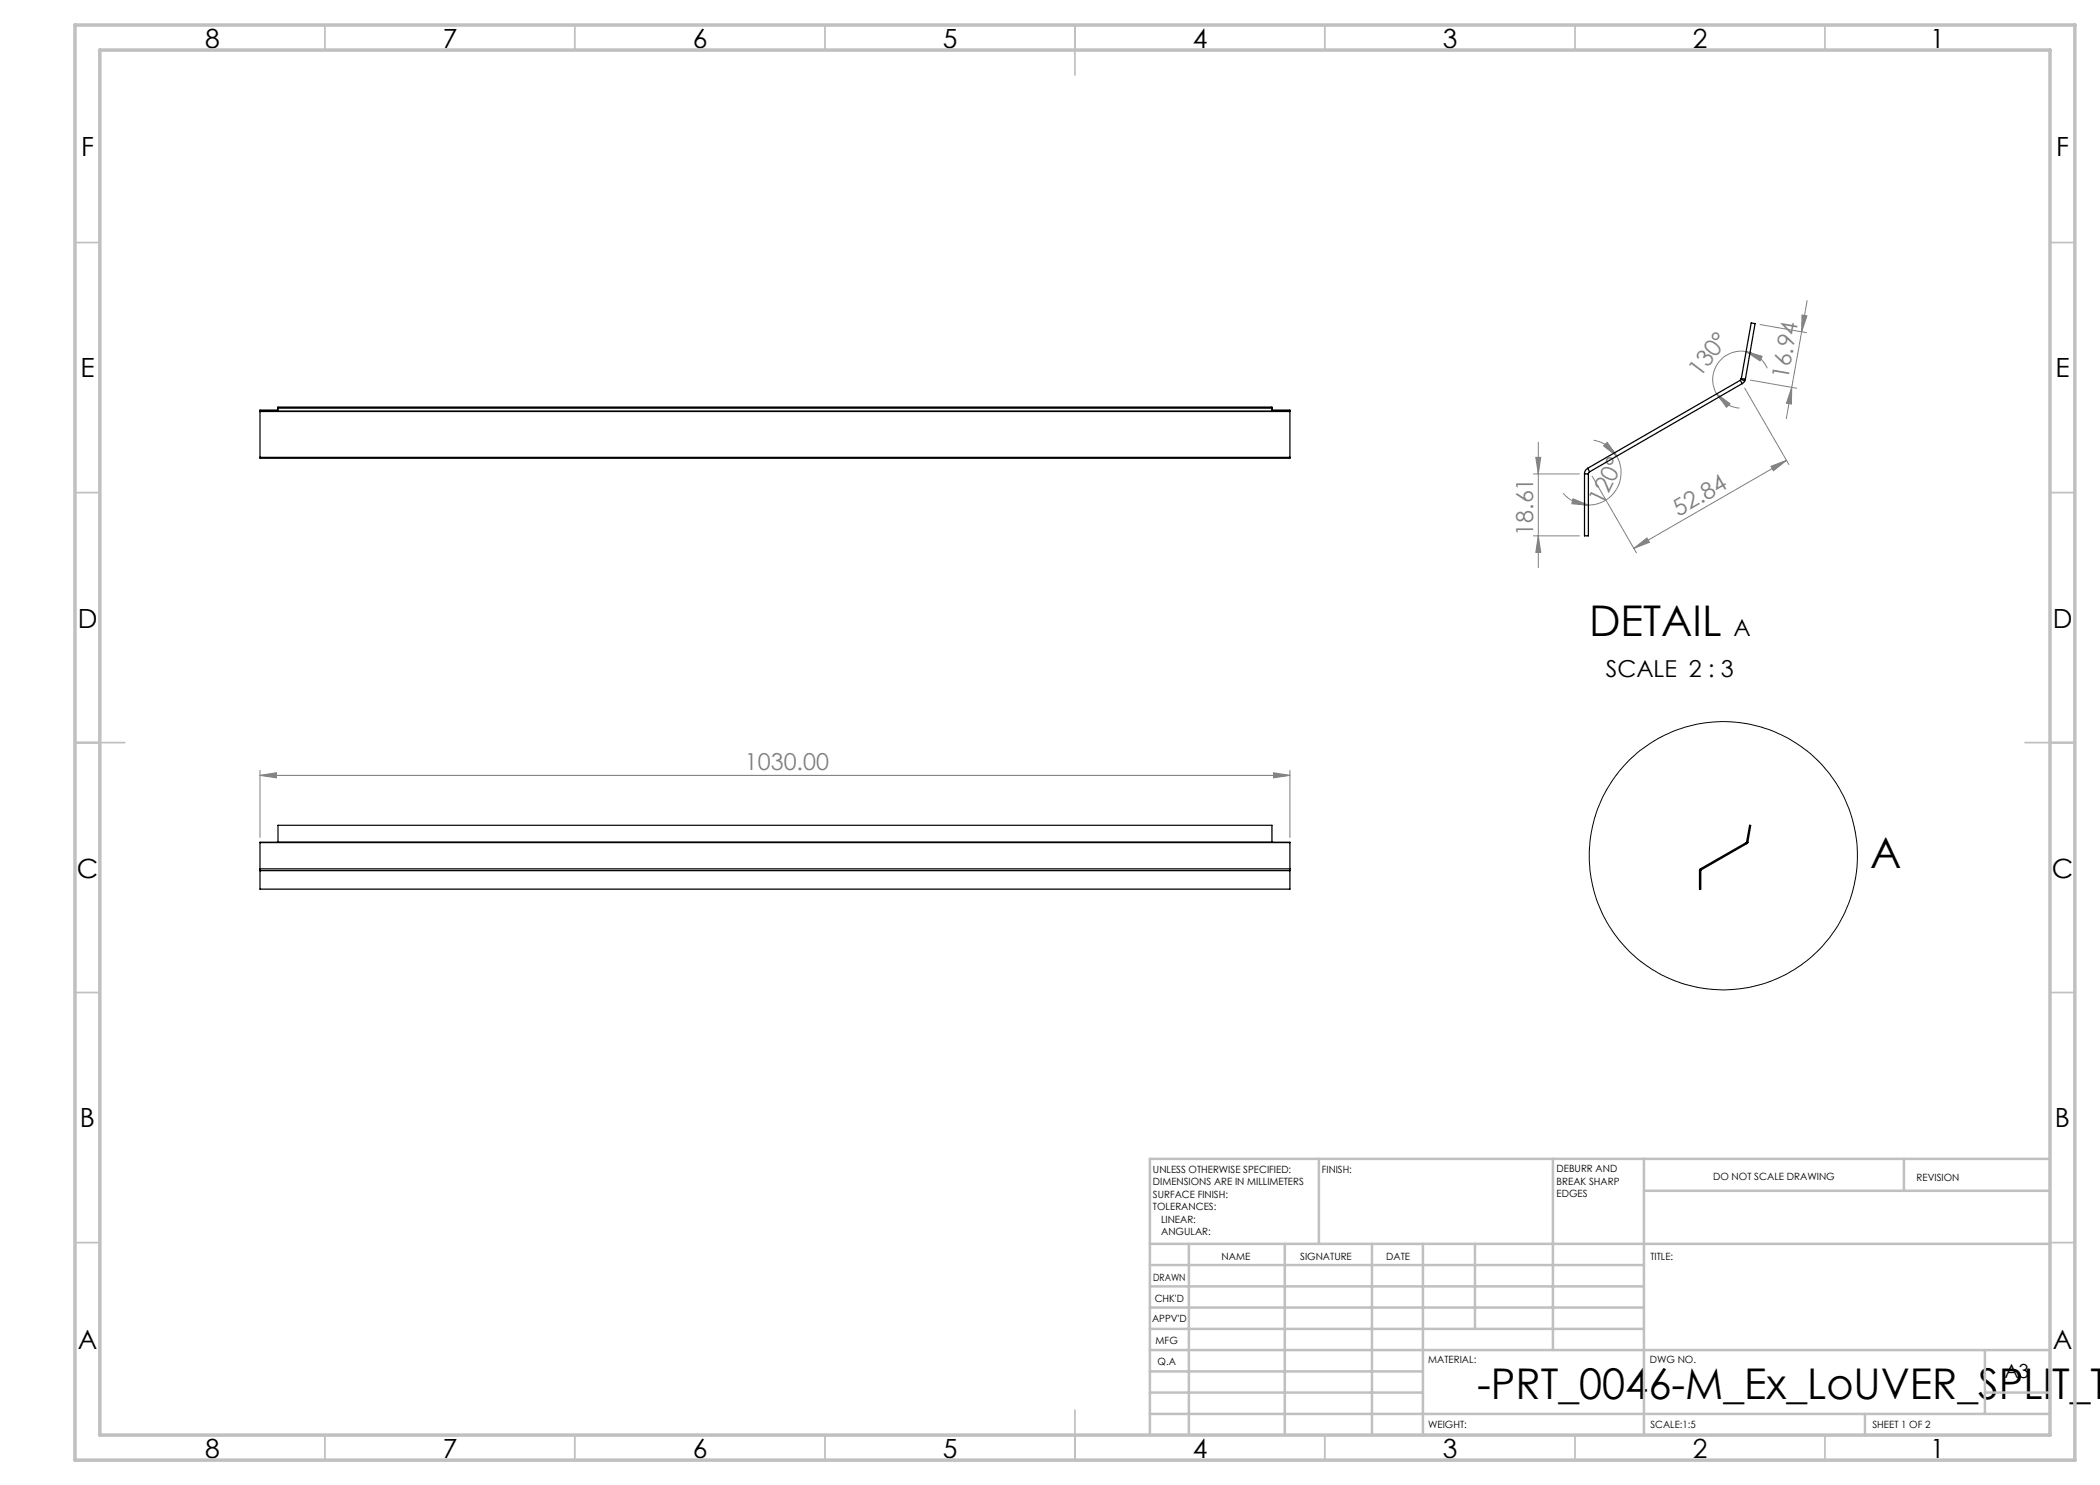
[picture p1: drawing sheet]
<svg xmlns="http://www.w3.org/2000/svg" width="420mm" height="297mm" viewBox="0 0 420 297" stroke-linecap="round" stroke-linejoin="round" font-family="sans-serif">
<circle cx="344.7" cy="171.1" r="26.8" fill="none" stroke="#000" stroke-width=".2"/>
<g fill="none" stroke="#808080" stroke-width=".2">
<path d="M343.3 78.8l2.7 1.9-.7 .8zM343.3 78.8a5.6 5.6 0 0 0 4.6 2.8M348.9 77.6l8.9 15.3M349.2 70.3l3.2 1-.4 .9zM349.2 70.3a5.7 5.7 0 0 0-5.6 2.4 5.7 5.7 0 0 0-.3 6.1M349.2 70.3a5.7 5.7 0 0 1 4.2 3.4M350.1 76l9.2 1.6M352 64.9l9.3 1.6M358.4 77.5l-1.1 6.2M358.4 77.5l-.1 3.3-1-.2zM360.3 66.4l-1.9 11.1M360.4 63l1 .2-1.1 3.2z"/>
<path d="M361.4 60.1l-1.1 6.3M306.7 94.8h9.2M307.2 91.5h1l-.5 3.3zM307.7 88.4v25.1M312.6 98.6a6.7 6.7 0 0 0 5.1 2.4M314.6 99.8l3.1 1.2-3.3-.3zM318.4 95.2l8.9 15.4M318.7 88a6.5 6.5 0 0 1 4.7 3.2M320.7 89.2l.8-.7 1.9 2.7zM323.4 91.2a6.6 6.6 0 0 1-5.7 9.8M354.2 93.3l3.1-1.2-2.6 2.1zM357.3 92.1l-30.5 17.6"/>
<path d="M306.7 107.2h9.2M307.7 107.2l.5 3.3h-1zM326.8 109.7l2.6-2.1 .5 .9zM52 155.1l3.3-.6v1.1zM52 154.1v13.4M52 155.1h206M254.7 154.5l3.3 .6-3.3 .5zM258 154.1v13.4"/>
</g>
<g fill="none" stroke="#c0c0c0" stroke-width=".35">
<path d="M65 5v5M115 5v5M165 5v5M215 5v10M265 5v5M315 5v5M365 5v5M15 48.5h5M410 48.5h5M15 98.5h5M410 98.5h5M15 148.5h10"/>
<path d="M405 148.5h10M15 198.5h5M410 198.5h5M15 248.5h5M410 248.5h5M65 287v5M115 287v5M165 287v5M215 282v10M265 287v5M315 287v5M365 287v5"/>
</g>
<g fill="none" stroke="#c0c0c0" stroke-width=".5">
<path d="M263.8 231.8v17M310.6 231.8v38.2M328.8 231.8v55.2M328.8 238.2h81.2M380.8 231.8v6.4M410 231.8h-180v55.2M230 248.8h180M230 257.3h98.8M230 253h98.8M237.8 248.8v38.2M257 248.8v38.2M274.4 248.8v38.2"/>
<path d="M284.6 248.8v38.2M295 248.8v17M230 265.8h98.8M230 261.5h98.8M230 278.5h54.6M230 274.3h54.6M230 270h180M397 278.5h13M397 270v12.8M230 282.8h180M373 282.8v4.2"/>
</g>
<path d="M15 5h400v287h-400zM20 10h390v277h-390z" fill="none" stroke="#c0c0c0" stroke-width=".7"/>
<g fill="#808080">
<path d="M52 155.1l3.3-.6v1.1zM254.7 154.5l3.3 .6-3.3 .5z"/>
<path d="M326.8 109.7l2.6-2.1 .5 .9zM354.2 93.3l3.1-1.2-2.6 2.1z"/>
<path d="M349.2 70.3l3.2 1-.4 .9zM343.3 78.8l2.7 1.9-.7 .8z"/>
<path d="M314.6 99.8l3.1 1.2-3.3-.3zM320.7 89.2l.8-.7 1.9 2.7z"/>
<path d="M360.4 63l1 .2-1.1 3.2zM358.4 77.5l-.1 3.3-1-.2z"/>
<path d="M307.7 107.2l.5 3.3h-1zM307.2 91.5h1l-.5 3.3z"/>
</g>
<g fill="none" stroke="#000" stroke-width=".25">
<path d="M348.1 76.1l.3 .6M348.1 76.1l-30.6 17.6M348.2 75.8l-.1 .3M348.2 75.8l.7 .4M348.3 75.7l-.1 .1M348.3 75.7l.8 .1M348.3 75.7l1.9-11.1 .8 .1-1.9 11.1M348.4 76.7l-30.5 17.7M348.9 76.2l-.5 .5M349.1 75.8l-.2 .4M52 82.3h206zM52 91.5v.1h206v-.1"/>
<path d="M52 91.5h206M55.6 82.2v.1M55.6 82h-3.6v9.5M55.6 82.2v-.8h198.8v.8M55.6 81.6h198.8M254.4 82.2v.1M254.4 82h3.6v9.5M316.9 94.8v12.4h.8v-12.4M316.9 94.8h.8M317.5 93.7a1.29 1.29 0 0 0-.6 1.1M317.5 93.7l.4 .7M317.9 94.4l-.2 .4"/>
<path d="M52 173.8v.3M52 174.1v3.7h206v-3.7M52 168.5v5.3M52 174.1h206M52 173.8h206M52 168.5h206M55.6 168.4l-3.6 .1M55.6 168.4h198.8M55.6 168.4v-3.3h198.8v3.3M254.4 168.4l3.6 .1M258 173.8v.3M258 168.5v5.3"/>
<path d="M339.9 174.1v3.7h.2v-3.7M339.9 174.1h.2M340.1 173.8l-.2 .3M340.1 173.8l.1 .2M340.2 174l-.1 .1M349.2 168.5l.2 .2M349.2 168.5l-9.1 5.3M349.3 168.4l-.1 .1M349.3 168.4l.2 .2M349.3 168.4h.1M349.3 168.4h.3M349.3 168.4l.6-3.3h.2l-.5 3.3"/>
<path d="M349.4 168.7l-9.2 5.3M349.5 168.6l-.1 .1M349.6 168.4l-.1 .2"/>
</g>
<g font-size="8.5">
<text x="317.8" y="127.2">DETAIL</text>
<text x="374" y="173.5">A</text>
<text x="295.4" y="279.7">-PRT_0046-M_Ex_LoUVER_SPLIT_T</text>
</g>
<g font-size="5.3">
<text x="41" y="9.5">8</text>
<text x="88.5" y="9.5">7</text>
<text x="138.5" y="9.5">6</text>
<text x="188.5" y="9.5">5</text>
<text x="238.5" y="9.5">4</text>
<text x="288.5" y="9.5">3</text>
<text x="338.5" y="9.5">2</text>
<text x="386" y="9.5">1</text>
<text x="16.2" y="31.3">F</text>
<text x="411.2" y="31.3">F</text>
<text x="16.1" y="75.5">E</text>
<text x="411.1" y="75.5">E</text>
<text x="15.5" y="125.5">D</text>
<text x="410.5" y="125.5">D</text>
<text x="15.4" y="175.5">C</text>
<text x="410.4" y="175.5">C</text>
<text x="16" y="225.5">B</text>
<text x="411" y="225.5">B</text>
<text x="15.5" y="269.8">A</text>
<text x="410.5" y="269.8">A</text>
<text x="41" y="291.5">8</text>
<text x="88.5" y="291.5">7</text>
<text x="138.5" y="291.5">6</text>
<text x="188.5" y="291.5">5</text>
<text x="238.5" y="291.5">4</text>
<text x="288.5" y="291.5">3</text>
<text x="338.5" y="291.5">2</text>
<text x="386" y="291.5">1</text>
</g>
<g font-size="4.7" fill="#808080">
<text x="340" y="75.7" transform="rotate(-53 340 75.7)">130°</text>
<text x="357.6" y="76" transform="rotate(-80 357.6 76)">16.94</text>
<text x="320.6" y="101.2" transform="rotate(-64 320.6 101.2)">120°</text>
<text x="306.7" y="107.2" transform="rotate(-90 306.7 107.2)">18.61</text>
<text x="335.7" y="103.4" transform="rotate(-30 335.7 103.4)">52.84</text>
<text x="149" y="154">1030.00</text>
</g>
<g font-size="4.7">
<text x="346.7" y="127.2">A</text>
<text x="321.2" y="135.4">SCALE 2 : 3</text>
</g>
<text font-size="3.9" x="400.9" y="275.5">A3</text>
<g font-size="2">
<text x="230.6" y="234.6">UNLESS OTHERWISE SPECIFIED:</text>
<text x="230.6" y="237.1">DIMENSIONS ARE IN MILLIMETERS</text>
<text x="230.6" y="239.6">SURFACE FINISH:</text>
<text x="264.4" y="234.6">FINISH:</text>
<text x="311.3" y="234.5">DEBURR AND</text>
<text x="311.3" y="237">BREAK SHARP</text>
<text x="311.3" y="239.5">EDGES</text>
<text x="342.6" y="236">DO NOT SCALE DRAWING</text>
<text x="383.3" y="236.2">REVISION</text>
<text x="230.6" y="242.1">TOLERANCES:</text>
<text x="232.2" y="244.6">LINEAR:</text>
<text x="232.2" y="247.1">ANGULAR:</text>
<text x="244.3" y="252">NAME</text>
<text x="260" y="251.9">SIGNATURE</text>
<text x="277.2" y="251.9">DATE</text>
<text x="330.1" y="251.9">TITLE:</text>
<text x="230.6" y="256.1">DRAWN</text>
<text x="230.9" y="260.3">CHK'D</text>
<text x="230.4" y="264.4">APPV'D</text>
<text x="231.1" y="268.8">MFG</text>
<text x="231.5" y="273">Q.A</text>
<text x="285.6" y="272.5">MATERIAL:</text>
<text x="330" y="272.5">DWG NO.</text>
<text x="285.6" y="285.5">WEIGHT:</text>
<text x="330.1" y="285.6">SCALE:1:5</text>
<text x="374.5" y="285.6">SHEET 1 OF 2</text>
</g>
</svg>
